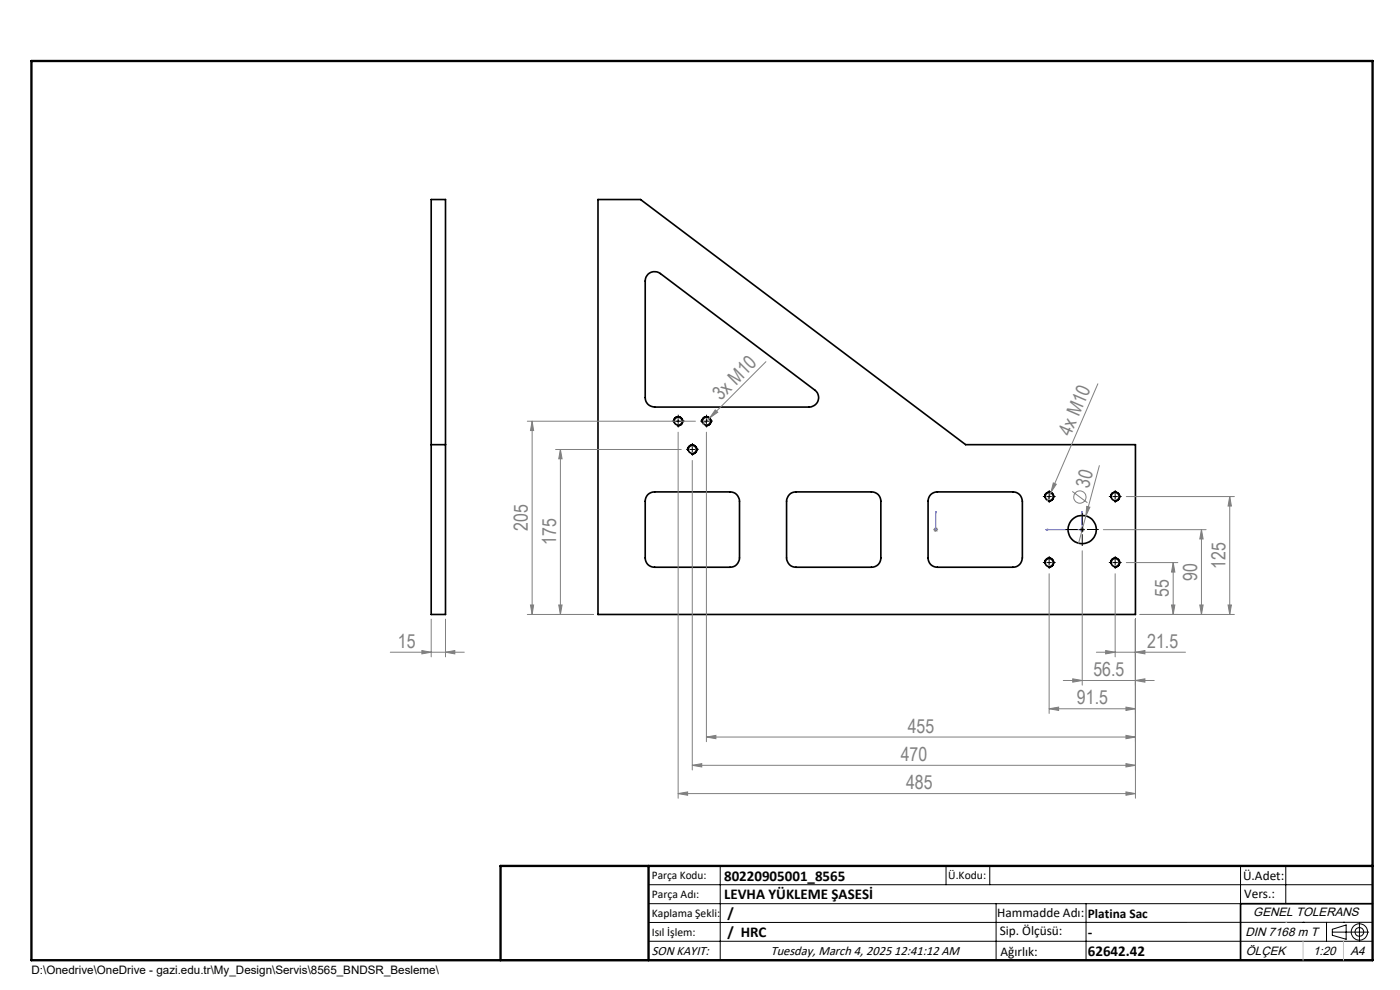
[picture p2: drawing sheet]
<svg xmlns="http://www.w3.org/2000/svg" width="297mm" height="210mm" viewBox="0 0 297 210" stroke-linecap="round" stroke-linejoin="round" font-family="sans-serif">
<g fill="none" stroke="#000" stroke-width=".35">
<path d="M91.5 42.3h3v88h-3zM126.9 42.3h9l69 52h36v36h-114zM137.5 58.2a2.03 2.03 0 0 1 2.6-.2l32.8 24.8a2 2 0 0 1 .7 2.2 2 2 0 0 1-1.9 1.4h-32.8a1.99 1.99 0 0 1-2-2.1v-24.7a1.92 1.92 0 0 1 .6-1.4zM91.5 94.3h3M137.4 104.9l.7-.4 .8-.2h16a1.99 1.99 0 0 1 2 2v12a1.99 1.99 0 0 1-2 2h-16a1.93 1.93 0 0 1-2-2v-12l.1-.7zM167.5 104.9l.6-.4 .8-.2h16a1.93 1.93 0 0 1 2 2v12a1.93 1.93 0 0 1-2 2h-16a1.99 1.99 0 0 1-2-2v-12l.1-.7zM197.4 104.9l.7-.4 .8-.2h16a1.99 1.99 0 0 1 2 2v12a1.99 1.99 0 0 1-2 2h-16a1.93 1.93 0 0 1-2-2v-12l.1-.7zM291.2 191.7h-28v12M106.2 203.7h185"/>
<circle cx="143.9" cy="89.4" r=".85"/>
<circle cx="146.9" cy="95.4" r=".85"/>
<circle cx="149.9" cy="89.3" r=".84"/>
<circle cx="222.6" cy="105.3" r=".85"/>
<circle cx="222.6" cy="119.3" r=".85"/>
<circle cx="229.6" cy="112.3" r="2.99"/>
<circle cx="236.6" cy="119.3" r=".85"/>
<circle cx="236.6" cy="105.3" r=".85"/>
</g>
<g fill="none" stroke="#808080" stroke-width=".21">
<path d="M162.5 76.7l-13.3 13.4M111.9 89.4h35.6M112.9 89.4l.3 1.9h-.7zM112.9 89.4v40.9M117.9 95.3h26.6M118.9 95.3l.3 2h-.7zM118.9 95.3v35M143.9 91.7v77.6M146.9 97.7v65.6M149.9 91.7v65.6M151.7 87l.6 .4-1.7 1.2zM232.9 81.4l-9.9 23"/>
<path d="M233.2 98.8l-4.4 16.4M198 112.4h1M198.2 112l.7 .7M198.5 111.8v1M198.9 112l-.7 .7M223 104.4l-.8 1.8M223.4 102.4l.7 .3-1.1 1.7zM227.5 104.2l3.2 2.4M229.1 112.4h1M229.2 112l.7 .7M229.6 111.8v1M229.6 116.8v28.5"/>
<path d="M229.9 112l-.7 .7M230.5 107.4l.7 .2-.8 1.8zM234.1 112.4h21.8M238.9 119.3h11M238.9 105.3h23M248.9 119.3l.3 2h-.7zM248.9 119.3v11M254.9 112.4l.3 1.9h-.7zM254.9 112.4v17.9M260.9 105.3l.3 2h-.7zM260.9 105.3v25M82.8 138.4h15.7"/>
<path d="M89.5 138l2 .4-2 .3zM91.5 131.3v8M94.5 138.4l2-.4v.7zM94.5 131.3v8M111.9 130.3h14M112.5 128.3h.7l-.3 2zM118.5 128.3h.7l-.3 2zM222.6 121.7v29.6M232.6 138.4h18.9M234.6 138l2 .4-2 .3zM236.6 121.7v17.6M240.9 138.4l2-.4v.7z"/>
<path d="M240.9 131.3v38M241.9 130.3h20M248.5 128.3h.7l-.3 2zM254.5 128.3h.7l-.3 2zM260.5 128.3h.7l-.3 2zM149.9 156.3l2-.3v.7zM149.9 156.3h91M222.6 150.3l2-.3v.7zM222.6 150.3h18.3M225.6 144.3h19.3M227.6 144l2 .3-2 .4zM238.9 150l2 .3-2 .4z"/>
<path d="M238.9 156l2 .3-2 .4zM240.9 144.3l2-.3v.7zM143.9 168.3l2-.3v.7zM143.9 168.3h97M146.9 162.3l2-.3v.7zM146.9 162.3h94M238.9 162l2 .3-2 .4zM238.9 168l2 .3-2 .4z"/>
<circle cx="229.1" cy="105.4" r="1.31"/>
</g>
<g fill="none" stroke="#000" stroke-width=".21">
<path d="M142.9 89.6a.99 .99 0 0 1 .9-1.2 .99 .99 0 0 1 1.1 1 .99 .99 0 0 1-1.3 .9M143.4 89.4h1M143.9 88.8v1M145.9 95.6a.99 .99 0 0 1 .9-1.2 .99 .99 0 0 1 1.1 1 .99 .99 0 0 1-1.3 .9M146.4 95.3h1M146.9 94.9v.9M148.9 89.6a.99 .99 0 0 1 .9-1.2 .99 .99 0 0 1 1.1 1 .99 .99 0 0 1-1.3 .9M149.4 89.4h1M149.9 88.8v1M221.6 105.6a1 1 0 0 1 .9-1.2 1 1 0 0 1 1.1 1.1 1 1 0 0 1-1.3 .8M221.6 119.6a.99 .99 0 0 1 .9-1.3 .99 .99 0 0 1 1.1 1.1 .99 .99 0 0 1-1.3 .9M222.1 119.3h1"/>
<path d="M222.1 105.3h1M222.6 104.8v1M222.6 118.8v1M229.1 112.4h1M229.6 111.8v1M235.6 119.6a.99 .99 0 0 1 .9-1.3 .99 .99 0 0 1 1.1 1.1 .99 .99 0 0 1-1.3 .9M235.6 105.6a1 1 0 0 1 .9-1.2 1 1 0 0 1 1.1 1.1 1 1 0 0 1-1.3 .8M236.1 119.3h1M236.1 105.3h1M236.6 104.8v1M236.6 118.8v1M137.6 187.7h153.6"/>
<path d="M137.6 191.7h153.6M137.6 199.7h153.6M152.8 183.7v20M200.7 183.7v4M210 183.7v4M211.3 191.7v12M230.4 191.7v12M263.2 183.7v20M272.8 183.7v8M276.4 195.6h.1M281.4 195.6v4.1M282.6 197.7h7.8"/>
<path d="M282.6 197.1l3-.9v3l-3-.8zM285 195.6h.1M288.4 195.8v3.8M291.2 195.6l-153.6 .1"/>
<circle cx="288.4" cy="197.7" r="1.74"/>
<circle cx="288.4" cy="197.7" r=".93"/>
</g>
<path d="M198.5 108.5v.4v-.4M198.5 112.2v.2zM198.5 112.4h.1M198.5 108.5v3.9M221.9 112.4l.3-.2v.2zM229.6 108.5l.1 .4h-.2zM229.6 108.5v3.9h-7.7" fill="none" stroke="#00f" stroke-width=".21"/>
<g fill="none" stroke="#000" stroke-width=".21" stroke-dasharray="15.2 1.3 1.3 1.3" stroke-linecap="butt">
<path d="M142.9 89.3h-.4M143.9 90.3v.4M143.9 88.3v-.3M144.9 89.3h.3M145.9 95.3h-.4M146.9 96.3v.4M146.9 94.3v-.3M147.9 95.3h.3M148.9 89.3h-.4M149.9 90.3v.4M149.9 88.3v-.3M150.9 89.3h.3"/>
<path d="M221.6 105.3h-.4M221.6 119.3h-.4M222.6 106.3v.4M222.6 104.3v-.3M222.6 118.3v-.3M223.6 105.3h.3M223.6 119.3h.3M228.6 112.3h-2.5M229.6 113.3v2.5M229.6 111.3v-2.5M230.6 112.3h2.5M235.6 119.3h-.4"/>
<path d="M235.6 105.3h-.4M236.6 118.3v-.3M236.6 106.3v.4M236.6 104.3v-.3M237.6 119.3h.3M237.6 105.3h.3M222.6 120.3v.4M236.6 120.3v.4"/>
</g>
<path d="M6.7 12.9h284.5v190.8h-284.5zM137.6 183.7v20M291.2 183.7h-185v20" fill="none" stroke="#000" stroke-width=".5"/>
<path d="M272.8 195.6h.1M276.4 199.7v4M285 199.7v4" fill="none" stroke="#c0c0c0" stroke-width=".21"/>
<g fill="#00f">
<path d="M229.6 108.5l.1 .4h-.2zM221.9 112.4l.3-.2v.2z"/>
<path d="M198.5 108.5v.4zM198.5 112.2v.2z"/>
</g>
<g fill="#808080">
<path d="M151.7 87l.6 .4-1.7 1.2z"/>
<path d="M223.4 102.4l.7 .3-1.1 1.7z"/>
<path d="M230.5 107.4l.7 .2-.8 1.8z"/>
<path d="M240.9 138.4l2-.4v.7zM234.6 138l2 .4-2 .3zM240.9 144.3l2-.3v.7zM227.6 144l2 .3-2 .4zM238.9 150l2 .3-2 .4zM222.6 150.3l2-.3v.7zM238.9 156l2 .3-2 .4zM149.9 156.3l2-.3v.7zM238.9 162l2 .3-2 .4zM146.9 162.3l2-.3v.7zM238.9 168l2 .3-2 .4zM143.9 168.3l2-.3v.7z"/>
<path d="M248.5 128.3h.7l-.3 2zM248.9 119.3l.3 2h-.7zM254.5 128.3h.7l-.3 2zM254.9 112.4l.3 1.9h-.7zM260.5 128.3h.7l-.3 2zM260.9 105.3l.3 2h-.7zM118.5 128.3h.7l-.3 2zM118.9 95.3l.3 2h-.7zM112.5 128.3h.7l-.3 2zM112.9 89.4l.3 1.9h-.7z"/>
<path d="M89.5 138l2 .4-2 .3zM94.5 138.4l2-.4v.7z"/>
</g>
<g font-size="4.1" fill="#808080">
<text x="152.9" y="85" transform="rotate(-45 152.9 85)">3x M10</text>
<text x="227.1" y="92.7" transform="rotate(-67 227.1 92.7)">4x M10</text>
<text x="231" y="103.7" transform="rotate(-75 231 103.7)">30</text>
<text x="112" y="112.6" transform="rotate(-90 112 112.6)">205</text>
<text x="118" y="115.6" transform="rotate(-90 118 115.6)">175</text>
<text x="254" y="123.2" transform="rotate(-90 254 123.2)">90</text>
<text x="260" y="120.6" transform="rotate(-90 260 120.6)">125</text>
<text x="248" y="126.7" transform="rotate(-90 248 126.7)">55</text>
<text x="84.4" y="137.4">15</text>
<text x="243.4" y="137.4">21.5</text>
<text x="232" y="143.4">56.5</text>
<text x="228.5" y="149.4">91.5</text>
<text x="192.6" y="155.4">455</text>
<text x="191.1" y="161.4">470</text>
<text x="192.2" y="167.4">485</text>
</g>
<g font-size="3.2">
<text x="153.6" y="190.8">LEVHA YÜKLEME ŞASESİ</text>
<text x="153.6" y="186.8">80220905001_8565</text>
<text x="154.3" y="194.8">/</text>
<text x="154.3" y="198.8">/ HRC</text>
<text x="230.8" y="198.7">-</text>
<text x="230.8" y="202.8">62642.42</text>
</g>
<g font-size="2.8">
<text x="263.7" y="186.7">Ü.Adet:</text>
<text x="263.9" y="190.5">Vers.:</text>
<text x="211.5" y="194.5">Hammadde Adı:</text>
<text x="230.8" y="194.7">Platina Sac</text>
<text x="138.3" y="202.6">SON KAYIT:</text>
<text x="163.5" y="202.6">Tuesday, March 4, 2025 12:41:12 AM</text>
<text x="212.1" y="198.4">Sip. Ölçüsü:</text>
<text x="212.2" y="202.7">Ağırlık:</text>
</g>
<g font-size="2.6">
<text x="265.9" y="194.4">GENEL TOLERANS</text>
<text x="264.2" y="198.5">DIN 7168 m T</text>
<text x="264.3" y="202.6">ÖLÇEK</text>
<text x="278.5" y="202.6">1:20</text>
<text x="286.5" y="202.6">A4</text>
</g>
<g font-size="2.5">
<text x="138.3" y="186.4">Parça Kodu:</text>
<text x="138.3" y="190.5">Parça Adı:</text>
<text x="201.2" y="186.5">Ü.Kodu:</text>
<text x="138.3" y="194.5">Kaplama Şekli:</text>
<text x="138.3" y="198.6">Isıl İşlem:</text>
<text x="6.7" y="206.7">D:\Onedrive\OneDrive - gazi.edu.tr\My_Design\Servis\8565_BNDSR_Besleme\</text>
</g>
</svg>
